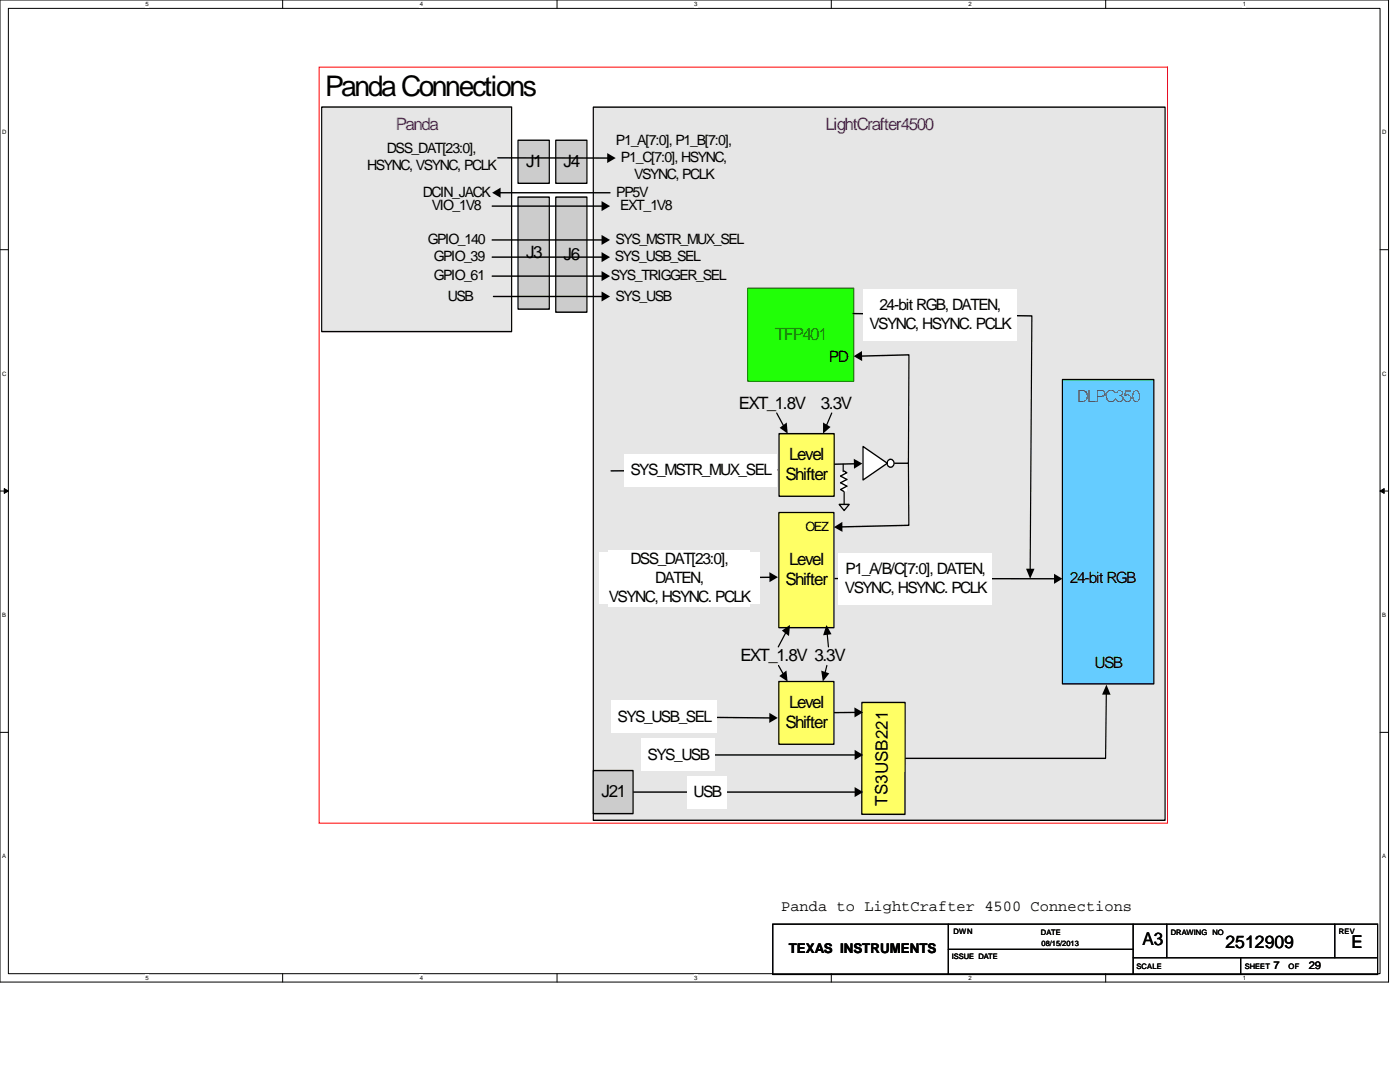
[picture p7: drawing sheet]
<svg xmlns="http://www.w3.org/2000/svg" width="279mm" height="216mm" viewBox="0 0 279 216" stroke-linecap="round" stroke-linejoin="round" font-family="sans-serif">
<path d="M0 0h277.1v196h-277.1zM1.7 1.7h273.7v192.6h-273.7z" fill="none" stroke="#000" stroke-width=".2"/>
<g fill="#fff">
<path d="M29 .2h.7v1.3h-.7z"/>
<path d="M29 194.5h.7v1.3h-.7z"/>
</g>
<path d="M56.4 0v1.7M56.4 194.3v1.7" fill="none" stroke="#000" stroke-width=".2"/>
<g fill="#fff">
<path d="M83.8 .2h.6v1.3h-.6z"/>
<path d="M83.8 194.5h.6v1.3h-.6z"/>
</g>
<path d="M111.2 0v1.7M111.2 194.3v1.7" fill="none" stroke="#000" stroke-width=".2"/>
<g fill="#fff">
<path d="M138.5 .2h.7v1.3h-.7z"/>
<path d="M138.5 194.5h.7v1.3h-.7z"/>
</g>
<path d="M165.9 0v1.7M165.9 194.3v1.7" fill="none" stroke="#000" stroke-width=".2"/>
<g fill="#fff">
<path d="M193.3 .2h.6v1.3h-.6z"/>
<path d="M193.3 194.5h.6v1.3h-.6z"/>
</g>
<path d="M220.7 0v1.7M220.7 194.3v1.7" fill="none" stroke="#000" stroke-width=".2"/>
<g fill="#fff">
<path d="M248 .2h.7v1.3h-.7z"/>
<path d="M248 194.5h.7v1.3h-.7z"/>
<path d="M.4 25.7h.9v1.4h-.9z"/>
<path d="M275.8 25.7h.9v1.4h-.9z"/>
<path d="M.4 73.9h.9v1.3h-.9z"/>
<path d="M275.8 73.9h.9v1.3h-.9z"/>
</g>
<path d="M0 49.8h1.7M275.4 49.8h1.7" fill="none" stroke="#000" stroke-width=".2"/>
<g fill="#fff">
<path d="M.4 122h.8v1.4h-.8z"/>
<path d="M275.8 122h.8v1.4h-.8z"/>
</g>
<path d="M0 98h1.7M275.4 98h1.7" fill="none" stroke="#000" stroke-width=".2"/>
<path d="M.8 97.5l.9 .5-.9 .4zM275.4 98l.8-.5v.9z" fill="#000" stroke="#000" stroke-width=".2"/>
<g fill="#fff">
<path d="M.4 170.2h.8v1.3h-.8z"/>
<path d="M275.8 170.2h.8v1.3h-.8z"/>
</g>
<path d="M0 146.1h1.7M275.4 146.1h1.7" fill="none" stroke="#000" stroke-width=".2"/>
<path d="M63.7 13.4v150.9h169.3v-150.9z" fill-rule="evenodd" fill="#fff" stroke="#f00" stroke-width=".2"/>
<path d="M64.2 21.4h37.9v44.8h-37.9z" fill="#e6e6e6"/>
<path d="M64.2 21.4h37.9v44.8h-37.9z" fill="none" stroke="#000" stroke-width=".26"/>
<path d="M103.4 39.3h6.2v22.4h-6.2z" fill="#ccc"/>
<path d="M103.4 39.3h6.2v22.4h-6.2z" fill="none" stroke="#000" stroke-width=".26"/>
<path d="M103.4 28h6.2v8.6h-6.2z" fill="#ccc"/>
<path d="M103.4 28h6.2v8.6h-6.2z" fill="none" stroke="#000" stroke-width=".26"/>
<path d="M110.9 28h6.2v8.6h-6.2z" fill="#ccc"/>
<path d="M110.9 28h6.2v8.6h-6.2z" fill="none" stroke="#000" stroke-width=".26"/>
<path d="M110.9 39.3h6.2v23h-6.2z" fill="#ccc"/>
<path d="M110.9 39.3h6.2v23h-6.2z" fill="none" stroke="#000" stroke-width=".26"/>
<path d="M118.4 21.4h114.1v142.3h-114.1z" fill="#e6e6e6"/>
<path d="M99.3 31.5h22.1M99.7 38.5h22.1M118.4 21.4h114.1v142.3h-114.1zM98.2 41.1h22.1M98.2 47.9h22.1M98.2 51.3h22.1M98.2 55.1h22.1M153.8 93.8l-31.9 .2" fill="none" stroke="#000" stroke-width=".26"/>
<path d="M98.2 38.5l1.7-1.1v2.1zM121.2 30.5l1.7 1-1.7 1zM120.1 40.1l1.7 1-1.7 1zM120.1 46.9l1.7 1-1.7 1zM120.1 50.3l1.7 1-1.7 1zM120.1 54.1l1.7 1-1.7 1zM153.5 92.8l1.8 1-1.7 1z" fill="#000"/>
<g fill="#fff">
<path d="M124.6 90.6h30.5v6.5h-30.5z"/>
<path d="M125.9 92h28v3.7h-28z"/>
</g>
<path d="M153.8 115.2l-32 .3" fill="none" stroke="#000" stroke-width=".26"/>
<path d="M153.5 114.2l1.8 1-1.7 1z" fill="#000"/>
<g fill="#fff">
<path d="M119.5 110.3h32.1v10.2h-32.1z"/>
<path d="M121.5 109.7h28.1v11.3h-28.1z"/>
</g>
<path d="M155.5 86.5h11v12.5h-11z" fill="#ffff65"/>
<path d="M155 82.4l1.4 2.6M155.5 86.5h11v12.5h-11zM166 82.4l-1.1 2.6" fill="none" stroke="#000" stroke-width=".26"/>
<path d="M155.6 85.4l1.4-1.1 .2 2.2zM164.3 84.3l1.5 .9-1.5 1.3z" fill="#000"/>
<path d="M155.4 102.3h11v22.9h-11z" fill="#ffff65"/>
<path d="M155.4 102.3h11v22.9h-11zM156.9 126.2l-1.6 2.9M165.1 126.4l.2 2.7" fill="none" stroke="#000" stroke-width=".26"/>
<path d="M156 125.8l1.7-1.1-.2 2.2zM164.9 124.7l1 1.9-1.6 .2z" fill="#000"/>
<path d="M172.2 89.1l4.9 3.3-4.9 3.4z" fill="#fff"/>
<path d="M172.2 89.1l4.9 3.3-4.9 3.4z" fill="none" stroke="#000" stroke-width=".26"/>
<path d="M177.3 91.8a.74 .74 0 0 1 1.1 .6 .74 .74 0 0 1-1.1 .7l-.3-.7z" fill-rule="evenodd" fill="#fff"/>
<path d="M170.6 92.5l-4 .1M177.3 91.8a.74 .74 0 0 1 1.1 .6 .74 .74 0 0 1-1.1 .7l-.3-.7z" fill="none" stroke="#000" stroke-width=".26"/>
<path d="M170.4 91.5l1.7 1-1.7 1z" fill="#000"/>
<path d="M212 75.7h18.3v60.8h-18.3z" fill="#65ccff"/>
<path d="M212 75.7h18.3v60.8h-18.3z" fill="none" stroke="#000" stroke-width=".26"/>
<path d="M149.2 57.5h21.2v18.6h-21.2z" fill="#21ff07"/>
<path d="M149.2 57.5h21.2v18.6h-21.2z" fill="none" stroke="#118003" stroke-width=".26"/>
<path d="M166.6 115.4l44 .1" fill="none" stroke="#000" stroke-width=".26"/>
<path d="M210.4 114.5l1.6 1-1.6 1z" fill="#000"/>
<g fill="#fff">
<path d="M167.3 110.4h30.8v10.2h-30.8z"/>
<path d="M168.6 111.7h28.2v7.5h-28.2z"/>
</g>
<path d="M170.2 62.6l35.7 .4-.3 50.7" fill="none" stroke="#000" stroke-width=".26"/>
<path d="M204.8 113.5h1.7l-.9 2z" fill="#000"/>
<g fill="#fff">
<path d="M172.3 57.7h30.6v10.2h-30.6z"/>
<path d="M173.5 59.1h28.2v7.4h-28.2z"/>
</g>
<path d="M171.8 71.1l9.6-.3-.1 21.6h-2.8M181.3 92.4l.1 12.4-13.5 .3" fill="none" stroke="#000" stroke-width=".26"/>
<path d="M170.4 71.1l1.6-1.1 .1 2.1zM166.4 105.2l1.7-1.1v2z" fill="#000"/>
<path d="M167.7 94h1.3v4h-1.3z" fill-rule="evenodd" fill="#fff"/>
<path d="M168.3 92.6v1.5M168.4 94l.6 .3-1.3 .7 1.3 .7-1.3 .6 1.3 .7-1.3 .7 .7 .3M168.5 98.2v2.4M167.5 100.6h2l-1 1.3zM124.5 143l29.2 .3" fill="none" stroke="#000" stroke-width=".26"/>
<path d="M153.5 142.2l1.7 1.1-1.7 1z" fill="#000"/>
<g fill="#fff">
<path d="M122 139.8h21.1v6.5h-21.1z"/>
<path d="M123.3 141.2h18.6v3.7h-18.6z"/>
</g>
<path d="M155.4 136h11v12.5h-11z" fill="#ffff65"/>
<path d="M155.4 132.8l1 1.8M155.4 136h11v12.5h-11zM165 132.8l-.4 1.5" fill="none" stroke="#000" stroke-width=".26"/>
<path d="M155.5 134.9l1.5-1.1 .2 2.2zM163.9 133.8l1.6 .6-1.3 1.6z" fill="#000"/>
<path d="M172 140.2h8.6v22.3h-8.6z" fill-rule="evenodd" fill="#ffff65"/>
<path d="M128.1 150.6h42.7M172 140.2h8.6v22.3h-8.6z" fill="none" stroke="#000" stroke-width=".26"/>
<path d="M170.6 149.6l1.7 1-1.7 1z" fill="#000"/>
<g fill="#fff">
<path d="M128 147.4h14.6v6.5h-14.6z"/>
<path d="M129.2 148.8h12.2v3.7h-12.2z"/>
</g>
<path d="M118.4 153.8h7.9v8.5h-7.9z" fill="#ccc"/>
<path d="M118.4 153.8h7.9v8.5h-7.9zM126.5 158.1h44.3" fill="none" stroke="#000" stroke-width=".26"/>
<path d="M170.6 157.1l1.7 1-1.7 .9z" fill="#000"/>
<g fill="#fff">
<path d="M137.2 154.8h7.9v6.5h-7.9z"/>
<path d="M138.4 156.2h5.4v3.7h-5.4z"/>
</g>
<path d="M98.5 59.2h21.8M220.8 138.3l-.2 13h-39.9M170.7 142.2h-4.2" fill="none" stroke="#000" stroke-width=".26"/>
<path d="M120.1 58.2l1.7 1-1.7 1zM220.8 136.6l.8 2h-1.7zM170.5 141.2l1.7 .9-1.7 1.1z" fill="#000"/>
<path d="M154.2 184.4h120.7v10.1h-120.7zM189.3 184.4v10.1M189.3 189.4h36.8M226.1 184.4v10.1M226.1 191.1h6.8M232.9 184.4v6.7h41.9M247.6 191.1v3.4M266.4 184.4v6.7" fill="none" stroke="#000" stroke-width=".2"/>
<text font-size="5.7" x="64.9" y="19.1">Panda Connections</text>
<g font-size="3.5">
<text x="228" y="188.6">A3</text>
<text x="244.6" y="189.2">2512909</text>
<text x="269.7" y="189.2">E</text>
</g>
<g font-size="3.4" fill="#800080">
<text x="79" y="25.8">Panda</text>
<text x="164.7" y="25.8">LightCrafter4500</text>
</g>
<g font-size="3.4">
<text x="105" y="33.3">J1</text>
<text x="112.5" y="33.3">J4</text>
<text x="105" y="51.5">J3</text>
<text x="112.5" y="51.8">J6</text>
<text x="147.4" y="81.6">EXT_1.8V</text>
<text x="163.8" y="81.6">3.3V</text>
<text x="156.8" y="95.8">Shifter</text>
<text x="157.5" y="91.7">Level</text>
<text x="157.5" y="112.7">Level</text>
<text x="156.8" y="116.8">Shifter</text>
<text x="147.8" y="132">EXT_1.8V 3.3V</text>
<text x="157.5" y="141.2">Level</text>
<text x="156.8" y="145.3">Shifter</text>
<text x="120.1" y="159.1">J21</text>
<text x="177.1" y="160.8" transform="rotate(-90 177.1 160.8)">TS3USB221</text>
</g>
<text font-size="3.4" fill="#118003" x="154.7" y="67.8">TFP401</text>
<text font-size="3.4" fill="#0002ff" x="214.9" y="80.2">DLPC350</text>
<g font-size="3.1">
<text x="173.5" y="65.6">VSYNC, HSYNC. PCLK</text>
<text x="175.5" y="61.8">24-bit RGB, DATEN,</text>
<text x="165.4" y="72.3">PD</text>
<text x="125.8" y="94.8">SYS_MSTR_MUX_SEL</text>
<text x="125.8" y="112.5">DSS_DAT[23:0],</text>
<text x="130.7" y="116.3">DATEN,</text>
<text x="168.6" y="118.3">VSYNC, HSYNC. PCLK</text>
<text x="168.8" y="114.5">P1_A/B/C[7:0], DATEN,</text>
<text x="213.5" y="116.2">24-bit RGB</text>
<text x="121.5" y="120">VSYNC, HSYNC. PCLK</text>
<text x="218.4" y="133.3">USB</text>
<text x="123.3" y="144">SYS_USB_SEL</text>
<text x="129.2" y="151.6">SYS_USB</text>
<text x="138.4" y="159">USB</text>
<text x="155.9" y="181.8">Panda to LightCrafter 4500 Connections</text>
</g>
<g font-size="2.8">
<text x="122.9" y="29">P1_A[7:0], P1_B[7:0],</text>
<text x="73.3" y="34">HSYNC, VSYNC, PCLK</text>
<text x="77.2" y="30.6">DSS_DAT[23:0],</text>
<text x="123.9" y="32.4">P1_C[7:0], HSYNC,</text>
<text x="126.5" y="35.8">VSYNC, PCLK</text>
<text x="84.4" y="39.3">DCIN_JACK</text>
<text x="86.2" y="42">VIO_1V8</text>
<text x="123" y="39.3">PP5V</text>
<text x="123.8" y="42">EXT_1V8</text>
<text x="85.4" y="48.7">GPIO_140</text>
<text x="86.6" y="52.2">GPIO_39</text>
<text x="122.7" y="52.2">SYS_USB_SEL</text>
<text x="122.9" y="48.7">SYS_MSTR_MUX_SEL</text>
<text x="86.6" y="55.9">GPIO_61</text>
<text x="121.9" y="55.9">SYS_TRIGGER_SEL</text>
<text x="89.4" y="60">USB</text>
<text x="122.8" y="60">SYS_USB</text>
</g>
<text font-size="2.7" x="157.4" y="190.2">TEXAS INSTRUMENTS</text>
<text font-size="2.6" x="160.7" y="106">OEZ</text>
<g font-size="2.2">
<text x="254.1" y="193.4">7</text>
<text x="261.2" y="193.4">29</text>
</g>
<g font-size="1.5">
<text x="189.9" y="191.5">ISSUE DATE</text>
<text x="190.3" y="186.4">DWN</text>
<text x="207.7" y="186.6">DATE</text>
<text x="207.9" y="188.8">08/15/2013</text>
<text x="233.7" y="186.6">DRAWING</text>
<text x="242" y="186.6">NO</text>
<text x="267.2" y="186.4">REV</text>
<text x="226.8" y="193.3">SCALE</text>
<text x="248.4" y="193.3">SHEET</text>
<text x="257.2" y="193.3">OF</text>
</g>
<g font-size="1.2">
<text x="29" y="1.3">5</text>
<text x="83.8" y="1.3">4</text>
<text x="138.5" y="1.3">3</text>
<text x="193.3" y="1.3">2</text>
<text x="248" y="1.3">1</text>
<text x=".4" y="26.8">D</text>
<text x="275.8" y="26.8">D</text>
<text x=".4" y="75">C</text>
<text x="275.8" y="75">C</text>
<text x=".4" y="123.1">B</text>
<text x="275.8" y="123.1">B</text>
<text x=".4" y="171.3">A</text>
<text x="275.8" y="171.3">A</text>
<text x="29" y="195.6">5</text>
<text x="83.8" y="195.6">4</text>
<text x="138.5" y="195.6">3</text>
<text x="193.3" y="195.6">2</text>
<text x="248" y="195.6">1</text>
</g>
</svg>
